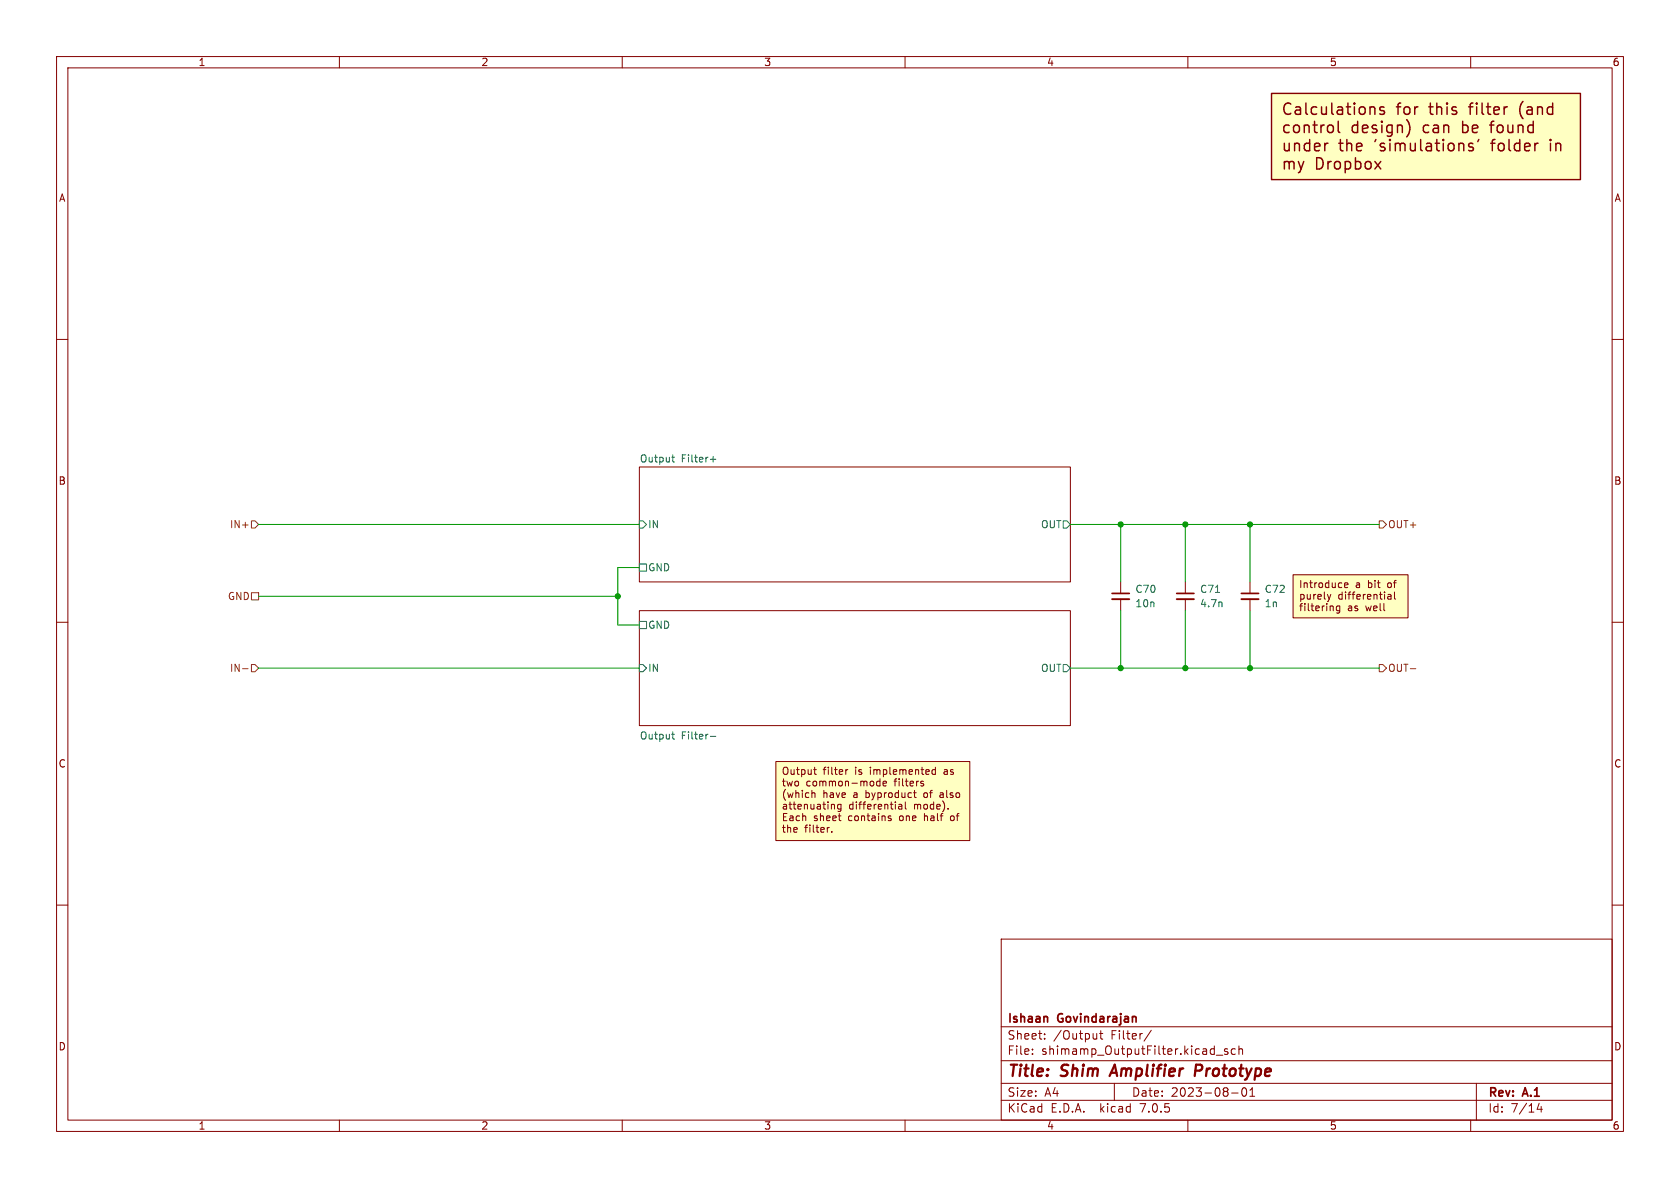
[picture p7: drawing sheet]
<svg xmlns="http://www.w3.org/2000/svg" width="297mm" height="210mm" viewBox="0 0 297 210" stroke-linecap="round" stroke-linejoin="round" font-family="sans-serif">
<g fill="#fff" stroke="#fff" stroke-width=".18">
<path d="M0 0h297v210h-297z"/>
<path d="M113 82.6h76.2v20.3h-76.2z"/>
<path d="M113 108h76.2v20.3h-76.2z"/>
</g>
<g fill="none" stroke="#840000" stroke-width=".18">
<path d="M10 10h277v190h-277zM12 12h273v186h-273zM60 10v2M110 10v2M160 10v2M210 10v2M260 10v2M10 60h2M285 60h2M113 82.6h76.2v20.3h-76.2zM10 110h2M113 108h76.2v20.3h-76.2z"/>
<path d="M198.1 102.9v2M198.1 105.9v2.1M209.5 102.9v2M209.5 105.9v2.1M221 102.9v2M221 105.9v2.1M228.6 101.6h20.3v7.6h-20.3zM234.7 105.1l.3 .8M235 105.9l-.1 .3M235.3 105.1l-.3 .8M236.8 107.1v1l-.2 .3-.3-.1M236.8 107.2l-.3-.1-.3 .3 .2 .5h.4"/>
<path d="M237.7 103.5l.6-.2-.1-.2-.3-.1-.2 .2 .1 .6h.4M245.4 105.1h.5v.8M245.9 105.4h-.4l-.2 .2 .2 .3h.4M246.5 104.6v1.1l.2 .2M285 110h2M137.2 134.6h34.2v14h-34.2zM143.8 136h.5M144 135.6v1.1l.3 .2M149.5 136v.9M149.9 136l-.4 .3M155.1 138.2l-.1 .1v.5l.2 .1h.4M155.6 137.7v1.2"/>
<path d="M156.2 138.2v.7h.5M156.7 138.2v.2l-.6 .1M161.7 139.7v1.1l.3 .2M162.8 138.5l.4 .1 .1 .2-.2 .1h-.3M165.4 136.1l-.4-.1-.2 .3 .1 .5h.5M165.4 135.6v1.3M10 160h2M143.7 140.1l.4 .2v.7M146.6 146.3h-.2M147 147v.1M147.3 142.2l.2 .2v.6M148.2 144.2h.5"/>
<path d="M148.6 145.1h.1M148.7 142.2v1l-.3 .3-.3-.1M148.7 142.2h-.4l-.2 .2 .1 .6h.5M157 144.5l.6 .3-.2 .3-.4-.1M157.5 144.3l-.3-.1-.2 .2M159.4 142.2v.8M159.4 142.5h-.4l-.2 .2 .2 .3h.4M160 141.8v1l.2 .2M161.5 140.1h.5M167.6 142.9v.1M285 160h2M177 166h108v32h-108z"/>
<path d="M60 198v2M110 198v2M160 198v2M177 194.5h108M177 191.5h108M177 187.5h108M177 181.5h108M182.5 186.3v.1M182.5 185.5v.1M184.7 183.6v.1M184.7 182.8v.1M193.9 182.7v1"/>
<path d="M193.9 183.6l-.2 .1M194.4 182.7h.6M194.6 182.2v1.3l.4 .2M197 191.5v3M203.5 182.1l-1.3 2M210 198v2M215 186.5h1.2M217 185.5l-.3-.1-.2 .2v.2l.5 .2v.3h-.5M217.7 193.2h1.2M218.4 185.5l-.4-.1-.3 .3v.4l.1 .2h.6M219 185.5l.2-.1 .4 .1 .1 .9M219 184.9v1.5"/>
<path d="M219.7 192.4a1 1 0 0 0 .2 1.4 .81 .81 0 0 0 .6-.6 .81 .81 0 0 0-.3-.8M221 193.8h.8M221 192.7l.4-.4v1.5M260 198v2M261 191.5v6.5M272.1 195l-.4 1.1h1M272.5 195.6v1"/>
</g>
<path d="M211.3 189.3h.8M212.2 188.2h-.7l-.3 2" fill="none" stroke="#840000" stroke-width=".4"/>
<g fill="#ffffc2" stroke="#ffffc2" stroke-width=".18">
<path d="M137.2 134.6h34.2v14h-34.2z"/>
<path d="M224.8 16.5h54.6v15.3h-54.6z"/>
<path d="M228.6 101.6h20.3v7.6h-20.3z"/>
</g>
<g fill="none" stroke="#006464" stroke-width=".18">
<path d="M113 92.1h.7l.6 .6-.6 .6h-.7zM113 99.7h1.3v1.3h-1.3zM118.8 80.8h.4M118.9 80.4v1.1l.3 .2M125.6 81.2h1M126.1 80.7v1M188 92.1h.6l.6 .6-.6 .6h-.6zM113 117.5h.7l.6 .6-.6 .6h-.7zM113 109.9h1.3v1.2h-1.3zM188 117.5h.6l.6 .6-.6 .6h-.6zM118.8 129.8h.4M118.9 129.4v1.1l.3 .1"/>
<path d="M125.6 130.2h1"/>
</g>
<path d="M196.6 105.9h3M208 105.9h3.1M219.5 105.9h3" fill="none" stroke="#840000" stroke-width=".33"/>
<path d="M196.6 104.9h3M208 104.9h3.1M219.5 104.9h3" fill="none" stroke="#840000" stroke-width=".3"/>
<path d="M44.4 92.1h.7l.6 .6-.6 .6h-.7zM243.8 92.1h.7l.6 .6-.6 .6h-.7zM42.9 118.2h1M44.4 104.8h1.3v1.2h-1.3zM44.4 117.5h.7l.6 .6-.6 .6h-.7zM243.8 117.5h.7l.6 .6-.6 .6h-.7zM249.3 118.2h1" fill="none" stroke="#725600" stroke-width=".18"/>
<path d="M224.8 16.5h54.6v15.3h-54.6zM244.7 19l-.5-.1-.3 .3 .1 .3 .7 .1 .1 .2-.1 .3-.2 .1-.6-.1M236.6 23.2l.3 .2M261.4 24.7l-.2 .3" fill="none" stroke="#840000" stroke-width=".25"/>
<path d="M45.7 92.7h67.3M189.2 92.7h54.6M198.1 92.7v10.2M209.5 92.7v10.2M221 92.7v10.2M45.7 118.1h67.3M45.7 105.4h63.5M113 100.3h-3.8v10.2h3.8M189.2 118.1h54.6M198.1 108v10.1M209.5 108v10.1M221 108v10.1" fill="none" stroke="#009600" stroke-width=".18"/>
<g fill="#009600" stroke="#009600" stroke-width=".18">
<circle cx="198.1" cy="92.7" r=".46"/>
<circle cx="221" cy="92.7" r=".46"/>
<circle cx="209.5" cy="92.7" r=".46"/>
<circle cx="109.2" cy="105.4" r=".46"/>
<circle cx="221" cy="118.1" r=".46"/>
<circle cx="209.5" cy="118.1" r=".46"/>
<circle cx="198.1" cy="118.1" r=".46"/>
</g>
<g font-size="2.8" fill="#840000">
<text x="226.4" y="20.8">Calculations</text>
<text x="226.4" y="24">control</text>
<text x="238.7" y="24">design)</text>
<text x="246.7" y="20.8">for</text>
<text x="251.6" y="24">can</text>
<text x="252.7" y="20.8">this</text>
<text x="258.6" y="24">be</text>
<text x="260" y="20.8">filter</text>
<text x="263.9" y="24">found</text>
<text x="269" y="20.8">(and</text>
<text x="226.4" y="27.2">under</text>
<text x="236.6" y="27.2">the</text>
<text x="243" y="27.2">'simulations'</text>
<text x="263.9" y="27.2">folder</text>
<text x="274.4" y="27.2">in</text>
<text x="226.4" y="30.4">my Dropbox</text>
<text x="178" y="190.8">Title:</text>
<text x="187.5" y="190.8">Shim</text>
<text x="196.9" y="190.8">Amplifier</text>
<text x="212.3" y="190.8">Prototype</text>
</g>
<g font-size="2.1" fill="#840000">
<text x="178" y="183.9">Sheet:</text>
<text x="178" y="181.1">Ishaan</text>
<text x="186.2" y="183.9">/Output</text>
<text x="187" y="181.1">Govindarajan</text>
<text x="196.3" y="183.9">Filter/</text>
<text x="178" y="186.6">File:</text>
<text x="184" y="186.6">shimamp_OutputFilter.kicad_sch</text>
<text x="178" y="196.8">KiCad</text>
<text x="178" y="194">Size:</text>
<text x="184.6" y="194">A4</text>
<text x="185.7" y="196.8">E.D.A.</text>
<text x="194.4" y="196.8">kicad</text>
<text x="200" y="194">Date:</text>
<text x="201.5" y="196.8">7.0.5</text>
<text x="206.9" y="194">2023-08-01</text>
<text x="263" y="194.2">Rev:</text>
<text x="263" y="196.8">Id:</text>
<text x="267" y="196.8">7/14</text>
<text x="269.2" y="194.2">A.1</text>
</g>
<g font-size="1.8" fill="#840000">
<text x="35" y="11.8">1</text>
<text x="85" y="11.8">2</text>
<text x="135" y="11.8">3</text>
<text x="185" y="11.8">4</text>
<text x="235" y="11.8">5</text>
<text x="285" y="11.8">6</text>
<text x="10.4" y="35.8">A</text>
<text x="285.4" y="35.8">A</text>
<text x="10.3" y="85.8">B</text>
<text x="285.3" y="85.8">B</text>
<text x="229.6" y="104.2">Introduce</text>
<text x="229.6" y="106.2">purely</text>
<text x="236.5" y="106.2">differential</text>
<text x="239.5" y="104.2">a</text>
<text x="241.8" y="104.2">bit</text>
<text x="245.4" y="104.2">of</text>
<text x="229.6" y="108.3">filtering</text>
<text x="238.1" y="108.3">as</text>
<text x="241.4" y="108.3">well</text>
<text x="10.3" y="135.8">C</text>
<text x="138.1" y="137.2">Output</text>
<text x="145.4" y="137.2">filter</text>
<text x="151.1" y="137.2">is</text>
<text x="153.9" y="137.2">implemented</text>
<text x="167" y="137.2">as</text>
<text x="285.3" y="135.8">C</text>
<text x="138.1" y="139.3">two</text>
<text x="138.1" y="141.3">(which</text>
<text x="138.1" y="143.4">attenuating</text>
<text x="142.4" y="139.3">common-mode</text>
<text x="145.4" y="141.3">have</text>
<text x="150" y="143.4">differential</text>
<text x="150.8" y="141.3">a</text>
<text x="153.1" y="141.3">byproduct</text>
<text x="158.1" y="139.3">filters</text>
<text x="161.5" y="143.4">mode).</text>
<text x="163.5" y="141.3">of</text>
<text x="166.4" y="141.3">also</text>
<text x="138.1" y="145.4">Each</text>
<text x="138.1" y="147.4">the</text>
<text x="142.2" y="147.4">filter.</text>
<text x="143.7" y="145.4">sheet</text>
<text x="149.9" y="145.4">contains</text>
<text x="159.1" y="145.4">one</text>
<text x="163.5" y="145.4">half</text>
<text x="168.3" y="145.4">of</text>
<text x="10.3" y="185.8">D</text>
<text x="285.3" y="185.8">D</text>
<text x="35" y="199.8">1</text>
<text x="85" y="199.8">2</text>
<text x="135" y="199.8">3</text>
<text x="185" y="199.8">4</text>
<text x="235" y="199.8">5</text>
<text x="285" y="199.8">6</text>
</g>
<g font-size="1.8" fill="#006464">
<text x="113" y="81.8">Output</text>
<text x="120.4" y="81.8">Filter+</text>
<text x="114.5" y="93.5">IN</text>
<text x="184" y="93.5">OUT</text>
<text x="114.5" y="101.2">GND</text>
<text x="200.7" y="105">C70</text>
<text x="200.7" y="107.5">10n</text>
<text x="212.1" y="105">C71</text>
<text x="212.1" y="107.5">4.7n</text>
<text x="223.5" y="105">C72</text>
<text x="223.5" y="107.5">1n</text>
<text x="114.5" y="111.3">GND</text>
<text x="114.5" y="118.9">IN</text>
<text x="184" y="118.9">OUT</text>
<text x="113" y="130.8">Output</text>
<text x="120.4" y="130.8">Filter-</text>
</g>
<g font-size="1.8" fill="#725600">
<text x="40.6" y="93.5">IN+</text>
<text x="245.3" y="93.5">OUT+</text>
<text x="40.3" y="106.2">GND</text>
<text x="40.6" y="118.9">IN-</text>
<text x="245.3" y="118.9">OUT-</text>
</g>
</svg>
